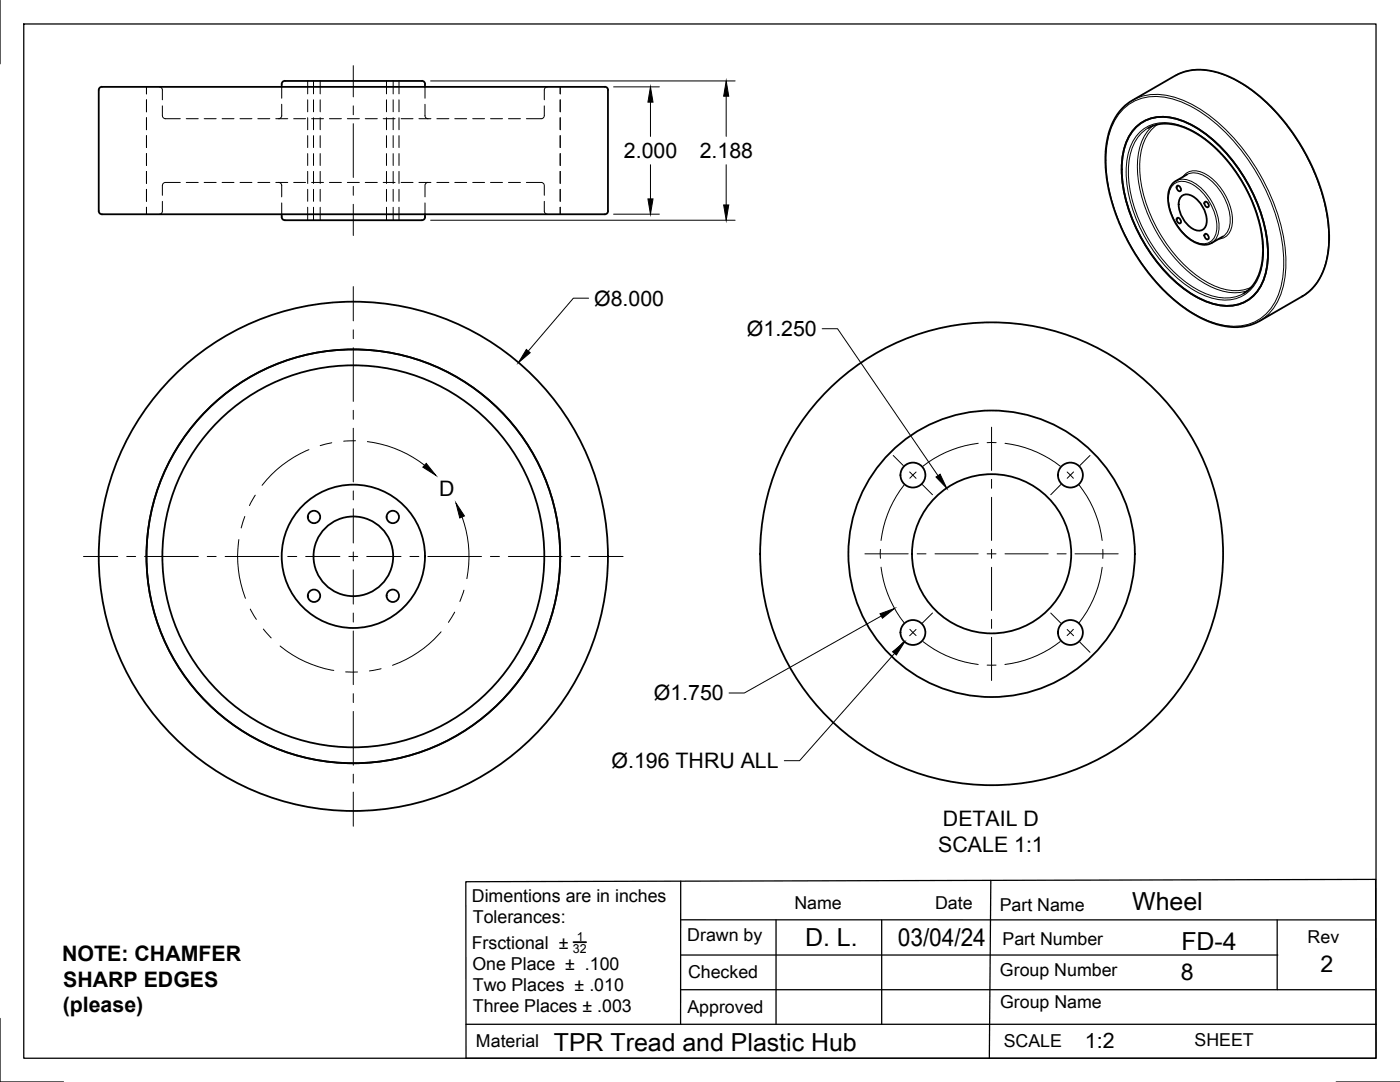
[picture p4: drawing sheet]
<svg xmlns="http://www.w3.org/2000/svg" width="279mm" height="216mm" viewBox="0 0 279 216" stroke-linecap="round" stroke-linejoin="round" font-family="sans-serif">
<!-- layer: Visible -->
<g fill="none" stroke="#000" stroke-width=".36">
<path d="M19.9 17.5l.4-.2h99.3a1.73 1.73 0 0 1 1.7 .4v24.4a1.06 1.06 0 0 1-1.3 .7h-98.1a3.4 3.4 0 0 1-2-.2l-.2-.5v-24.1zM56.9 16.2h27.3M56.9 16.1a.65 .65 0 0 0-.7 .7v.5M84.2 16.1a.65 .65 0 0 1 .6 .7v.5M224.1 21.5l1.4-1.2 9.7-5.5 1.2-.5 2.4-.4 1.9 .1 1.7 .3 3 1 3.5 2 3.9 3.2 2.3 2.3 1.7 2.1 3.3 4.8 2.4 5 1.2 3.1 .7 2.6 .4 2.2 .4 3.2 .1 2.1-.3 2.7-.4 2-.7 2-1 1.7-1.1 1.4-1.5 1.2-9.6 5.5-1.2 .5-2.5 .4-1.8-.1-1.7-.3-3-1.1-3.6-2-3.9-3.1-2.2-2.3-1.7-2.1-3.3-4.9-2.4-4.9-1.2-3.1-.7-2.6-.5-2.2-.4-3.2v-2.1l.2-2.7 .5-2 .7-2 1-1.8zM226.3 25.8a8.1 8.1 0 0 1 9.2-1.9 26.5 26.5 0 0 1 12.8 11.5 29 29 0 0 1 4.7 16.9 9.7 9.7 0 0 1-4.2 7.8 9.3 9.3 0 0 1-8.8-.3 29.4 29.4 0 0 1-13.2-14.1 25.9 25.9 0 0 1-2.6-15.2 10 10 0 0 1 2.1-4.7zM229.2 25.5l1.8-.7 2.3-.1 2.8 .6 2.8 1.4 2.4 1.7 2.6 2.4 1.9 2.3 2.5 3.9 1.5 3 1.5 4.3 .6 3.1 .2 2.8-.3 2.8-.7 2-.6 1.2-.7 1-1.6 1.4M234.9 37.1l.1-.1a.68 .68 0 0 1 .6 .5 .68 .68 0 0 1-.1 .7 .79 .79 0 0 1-.6-1.1zM235.8 39.1a2.51 2.51 0 0 1 3.3 .9 5.2 5.2 0 0 1 1.5 5.3 1.65 1.65 0 0 1-2.6 .4 6 6 0 0 1-2.7-5.6zM236.9 34.8l-2.4 1.4-.9 1-.4 1.1-.1 1 .2 2 .9 2.5 1.7 2.6 1.8 1.5 1.1 .6 1 .3a3 3 0 0 0 2-.3l2.2-1.3M56.2 42.8v.5a1.03 1.03 0 0 0 1.3 .6h25.6a1.62 1.62 0 0 0 1.7-.4v-.7M234.9 43.5l.1-.1a.68 .68 0 0 1 .6 .5 .68 .68 0 0 1-.1 .7 .79 .79 0 0 1-.6-1.1z"/>
<path d="M240.4 46.7l.2-.1a.68 .68 0 0 1 .6 .5 .68 .68 0 0 1-.2 .7 .79 .79 0 0 1-.6-1.1zM240.4 40.3l.2-.1a.68 .68 0 0 1 .6 .5 .68 .68 0 0 1-.2 .7 .79 .79 0 0 1-.6-1.1z"/>
<circle cx="182.2" cy="94.8" r="2.49"/>
<circle cx="213.6" cy="94.8" r="2.49"/>
<circle cx="62.7" cy="118.9" r="1.24"/>
<circle cx="62.7" cy="103.2" r="1.24"/>
<circle cx="70.5" cy="111" r="50.8"/>
<circle cx="70.5" cy="111" r="41.3"/>
<circle cx="70.5" cy="111" r="14.3"/>
<circle cx="70.5" cy="111" r="7.9"/>
<circle cx="70.5" cy="111" r="38.1"/>
<circle cx="78.4" cy="103.2" r="1.24"/>
<circle cx="78.4" cy="118.9" r="1.24"/>
<circle cx="197.9" cy="110.5" r="46.2"/>
<circle cx="197.9" cy="110.5" r="28.6"/>
<circle cx="197.9" cy="110.5" r="15.9"/>
<circle cx="182.2" cy="126.2" r="2.49"/>
<circle cx="213.6" cy="126.2" r="2.49"/>
</g>
<!-- layer: Hidden -->
<g fill="none" stroke="#000" stroke-width=".2">
<path d="M29.2 17.3v1.4M29.2 19.9v2.4M31.8 17.3l.1 .1a.62 .62 0 0 1 .5 .6v1.9M56.2 17.3v2.3M61.4 16.2v2.5M61.4 19.9v2.4M62.6 16.2v2.5M62.6 19.9v2.4M63.9 16.2v2.5M63.9 19.9v2.4M77.1 16.2v2.5M77.1 19.9v2.4"/>
<path d="M78.5 16.2v2.5M78.5 19.9v2.4M79.6 16.2v2.5M79.6 19.9v2.4M84.8 17.3v2.3M109.3 17.3l-.1 .1a.62 .62 0 0 0-.6 .6v1.9M111.8 17.3v1.4M111.8 19.9v2.4M29.2 23.5v2.4M29.2 27.1v2.3M29.2 30.6v2.4M29.2 34.2v2.4"/>
<path d="M29.2 37.8v2.4M32.4 21.1v2a.75 .75 0 0 0 1 .6h2.6M36 36.4h-3.1a.62 .62 0 0 0-.5 .6v2M37.2 36.4h2.4M37.2 23.7h2.4M40.7 36.4h2.4M40.7 23.7h2.4M44.3 36.4h2.4M44.3 23.7h2.4M47.9 36.4h2.4M47.9 23.7h2.4M51.5 36.4h2.3"/>
<path d="M51.5 23.7h2.3M55 36.4h2.4M55 23.7h2.4M55.6 36.4h.2l.4 .4v2.5M56.2 20.8v2.5l-.4 .4h-.2M58.6 36.4h2.4M58.6 23.7h2.4M61.4 23.5v2.4M61.4 27.1v2.3M61.4 30.6v2.4M61.4 34.2v2.4M61.4 37.8v2.4"/>
<path d="M62.2 36.4h2.4M62.2 23.7h2.4M62.6 23.5v2.4M62.6 27.1v2.3M62.6 30.6v2.4M62.6 34.2v2.4M62.6 37.8v2.4M63.9 23.5v2.4M63.9 27.1v2.3M63.9 30.6v2.4M63.9 34.2v2.4M63.9 37.8v2.4"/>
<path d="M65.7 36.4h2.4M65.7 23.7h2.4M69.3 36.4h2.4M69.3 23.7h2.4M72.9 36.4h2.4M72.9 23.7h2.4M76.5 36.4h2.3M76.5 23.7h2.3M77.1 23.5v2.4M77.1 27.1v2.3M77.1 30.6v2.4M77.1 34.2v2.4"/>
<path d="M77.1 37.8v2.4M78.5 23.5v2.4M78.5 27.1v2.3M78.5 30.6v2.4M78.5 34.2v2.4M78.5 37.8v2.4M79.6 23.5v2.4M79.6 27.1v2.3M79.6 30.6v2.4M79.6 34.2v2.4M79.6 37.8v2.4M80.1 36.4h2.3"/>
<path d="M80.1 23.7h2.3M83.6 36.4h2.4M83.6 23.7h2.4M84.8 20.8v2.5l.4 .4h.2M85.4 36.4h-.2l-.4 .4v2.5M87.2 36.4h2.4M87.2 23.7h2.4M90.8 36.4h2.3M90.8 23.7h2.3M94.3 36.4h2.4M94.3 23.7h2.4M97.9 36.4h2.4"/>
<path d="M97.9 23.7h2.4M101.5 36.4h2.4M101.5 23.7h2.4M105.1 36.4h3a.62 .62 0 0 1 .5 .6v2M108.6 21.1v2a.75 .75 0 0 1-1 .6h-2.5M111.8 23.5v2.4M111.8 27.1v2.3M111.8 30.6v2.4M111.8 34.2v2.4M111.8 37.8v2.4M29.2 41.4v1.4M32.4 40.2v1.9a.64 .64 0 0 1-.6 .7"/>
<path d="M56.2 40.5v2.3M61.4 41.4v2.5M62.6 41.4v2.5M63.9 41.4v2.5M77.1 41.4v2.5M78.5 41.4v2.5M79.6 41.4v2.5M84.8 40.5v2.3M108.6 40.2v1.9a.64 .64 0 0 0 .7 .7M111.8 41.4v1.4"/>
</g>
<!-- layer: Visible Narrow -->
<path d="M234.5 15.1a10.9 10.9 0 0 1 9.7-.2 32.4 32.4 0 0 1 14.5 12.9 37.6 37.6 0 0 1 6.5 19.7 14.9 14.9 0 0 1-3.2 10l-1 .9-1.1 .7M224.3 21.6a10.1 10.1 0 0 1 10.8-1.5 31.4 31.4 0 0 1 14.3 12.2 38 38 0 0 1 6.8 20.1 14.2 14.2 0 0 1-3.6 10.3 10.1 10.1 0 0 1-10.8 1.6 31.4 31.4 0 0 1-14.3-12.3 38 38 0 0 1-6.8-20 14.2 14.2 0 0 1 3.6-10.4zM226 20a10.9 10.9 0 0 1 9.6-.2 32.4 32.4 0 0 1 14.6 12.9 37.6 37.6 0 0 1 6.4 19.7 14.9 14.9 0 0 1-3.2 10l-.9 .9-1.2 .8M227.4 26.5a7.5 7.5 0 0 1 8.1-1.5 24.7 24.7 0 0 1 12.2 10.8 27.1 27.1 0 0 1 4.4 15.9 8.8 8.8 0 0 1-4.5 7.5 9.1 9.1 0 0 1-7.7-.4 27.5 27.5 0 0 1-12.4-13.3 24.2 24.2 0 0 1-2.4-14.4 9.1 9.1 0 0 1 2.3-4.6zM229.2 25.5a8.7 8.7 0 0 0-3.9 7.3 27.6 27.6 0 0 0 5.9 18 21.8 21.8 0 0 0 11.3 8.4 7.8 7.8 0 0 0 5.7-.6M230.1 25.1a10 10 0 0 0-3.1 8.1 29.8 29.8 0 0 0 13.4 23.4 10.5 10.5 0 0 0 8.6 1.4M231.1 24.8a8.8 8.8 0 0 0-3.6 7.2 28.4 28.4 0 0 0 8.1 20.1 17.8 17.8 0 0 0 9.8 5.8 7.3 7.3 0 0 0 4.4-.6M234.3 36.7a3.6 3.6 0 0 1 4.5 .7 10.4 10.4 0 0 1 4 8.7 2.69 2.69 0 0 1-3.9 2.3 10.1 10.1 0 0 1-5.6-9.7l.2-.8zM234.7 36.1a4.1 4.1 0 0 1 4.3 .9 10.9 10.9 0 0 1 4.2 9.1 3.2 3.2 0 0 1-1.4 2.4M236.1 35.3a2.94 2.94 0 0 1 3.8-.9 11.2 11.2 0 0 1 6 10.4 2.94 2.94 0 0 1-2.7 2.9M236.9 34.8a4.1 4.1 0 0 1 4.4 .9 10.9 10.9 0 0 1 4.2 9.1 3.2 3.2 0 0 1-1.5 2.4" fill="none" stroke="#000" stroke-width=".2"/>
<!-- layer: Titleblock -->
<path d="M93 175.9l181.5-.4 .1 35.7h-181.6zM135.8 175.8v28.6M197.7 175.7l-.3 35.5M135.8 190.6h119.2M135.8 197.5h138.6M135.8 183.5l138.6 .1M154.9 183.6v20.8M176 183.6v20.8M254.9 183.6v13.9M93 204.4h181.6" fill="none" stroke="#000" stroke-width=".25"/>
<path d="M114.4 188h2.6" fill="none" stroke="#000" stroke-width=".36"/>
<!-- layer: Border -->
<path d="M0 0v12.7M4.7 4.8h269.9v206.4h-269.9zM0 203.2v12.7h12.7M266.7 215.9h12.7" fill="none" stroke="#000" stroke-width=".25"/>
<!-- layer: FD_Dimensions -->
<path d="M85.9 16.2h60.8M122.4 17.3h9.2M144.9 19.2v8M129.8 20.4v6.8M129.8 32.9v6.8M144.9 32.9v8M85.9 43.9h60.8M117.5 59.5h-3.1l-9 10.5M122.4 42.7h9.2M164.1 65.6h3.1l20 29.3M175.9 122.9l-27.4 15.4h-3M178.5 130.4l-18.9 21.4h-3.1" fill="none" stroke="#000" stroke-width=".2"/>
<path d="M144.9 16.2l.5 3h-1zM129.8 17.3l.5 3.1h-1zM129.3 39.7h1l-.5 3zM144.4 40.9h1l-.5 3zM105.1 69.7l.7 .7-2.3 2zM186.8 95.2l.8-.6 1.3 2.8zM175.6 122.5l2.9-1.1-2.4 2zM178.1 130l2.4-1.9-1.6 2.6z" fill="#000" stroke="#000" stroke-width=".2"/>
<!-- layer: Smart Centers -->
<g fill="none" stroke="#000" stroke-width=".2">
<path d="M70.5 13.1v6.2M70.5 21.1v1.8M70.5 24.7v10.7M70.5 37.2v1.8M70.5 40.8v6.2M70.5 57.2v6.8M70.5 65.8v1.8M70.5 69.4v10.7M70.5 81.9v1.8M70.5 85.4v10.8M70.5 98v1.7M178.3 90.9l2 2"/>
<path d="M180.4 96.8a22.1 22.1 0 0 0-4.6 11M181.5 94.2l1.3 1.2M182.8 94.2l-1.2 1.2M184.1 96.7l2 2M195.2 88.5a22.4 22.4 0 0 0-11 4.5M197 88.3h1.8M197.9 85.2v8.7M197.9 95.7v1.7M197.9 99.2v8.6M200.6 88.5a22.4 22.4 0 0 1 11 4.5M211.7 96.7l-2 2M213 94.2l1.2 1.2"/>
<path d="M214.2 94.2l-1.2 1.2M215.4 96.8a22.1 22.1 0 0 1 4.6 11M217.5 90.9l-2 2M16.7 111h6.8M25.3 111h1.8M28.9 111h10.7M41.4 111h1.7M44.9 111h10.7M57.4 111h1.8M61 111h6.8M69.6 111h1.8M70.5 101.5v6.9"/>
<path d="M70.5 110.1v1.8M70.5 113.7v6.8M73.2 111h6.8M81.8 111h1.8M85.4 111h10.7M97.9 111h1.8M101.5 111h10.7M114 111h1.7M117.5 111h6.9M172.6 110.5h8.7M175.7 109.6v1.8M175.8 113.2a22.3 22.3 0 0 0 4.6 11"/>
<path d="M183 110.5h1.8M186.6 110.5h8.6M197 110.5h1.8M197.9 109.6v1.8M197.9 113.2v8.6M200.6 110.5h8.6M211 110.5h1.8M214.5 110.5h8.7M220 113.2a22.4 22.4 0 0 1-4.6 11M220.1 109.6v1.8M70.5 122.3v1.8M70.5 125.9v10.7"/>
<path d="M70.5 138.4v1.8M180.3 128.1l-2 2.1M181.6 125.6l1.2 1.2M182.8 125.6l-1.3 1.3M184.2 128a22.1 22.1 0 0 0 11 4.6M186.1 122.3l-2 2M197 132.7h1.8M197.9 123.6v1.8M197.9 127.2v8.6M209.7 122.3l2 2M211.6 128a22.3 22.3 0 0 1-11 4.6M213 125.6l1.2 1.3"/>
<path d="M214.2 125.6l-1.2 1.2M215.5 128.1l2 2.1M70.5 142v10.7M70.5 154.5v1.8M70.5 158.1v6.8"/>
</g>
<!-- layer: Detail Boundary -->
<g fill="none" stroke="#000" stroke-width=".2">
<path d="M50.9 98.8l-1.1 2.1M61.7 89.7a22.8 22.8 0 0 0-9.4 7.1M66.2 88.3l-2.3 .6M71 87.9l-2.4 .1M73.3 88.1a23.3 23.3 0 0 1 11.4 4.7M47.7 107.7a23.3 23.3 0 0 0 1.3 11.7M48.9 103.1l-.8 2.2M92.2 103.1a23.2 23.2 0 0 1 1 12.4M92.6 117.8l-.8 2.2M50 121.5l1.2 2.1M52.6 125.5l1.5 1.8M55.9 128.9a22.7 22.7 0 0 0 10.7 4.9"/>
<path d="M69 134.1h2.4M76.1 133.4l-2.4 .5M88 126.1a23.2 23.2 0 0 1-9.7 6.7M90.7 122.2l-1.2 2"/>
</g>
<path d="M85.1 92.5l1.9 2.4-2.6-1.7zM91 100.4l1.7 2.6-.9 .4z" fill="#000" stroke="#000" stroke-width=".2"/>
<g font-size="5">
<text x="226" y="181.6">Wheel</text>
<text x="160.7" y="188.8">D. L.</text>
<text x="179.2" y="188.8">03/04/24</text>
<text x="235.8" y="189.5">FD-4</text>
<text x="110.5" y="209.7">TPR Tread and Plastic Hub</text>
</g>
<g font-size="4.6">
<text x="235.6" y="195.6">8</text>
<text x="263.5" y="194">2</text>
</g>
<g font-size="4.3">
<text x="124.5" y="31.5">2.000</text>
<text x="139.6" y="31.5">2.188</text>
<text x="118.6" y="61">Ø8.000</text>
<text x="149.1" y="67.1">Ø1.250</text>
<text x="87.7" y="99">D</text>
<text x="130.5" y="139.7">Ø1.750</text>
<text x="122" y="153.2">Ø.196 THRU ALL</text>
<text x="188.2" y="164.9">DETAIL D</text>
<text x="187.3" y="170">SCALE 1:1</text>
<text x="12.4" y="191.7">NOTE: CHAMFER</text>
<text x="12.6" y="196.9">SHARP EDGES</text>
<text x="12.5" y="202">(please)</text>
<text x="216.5" y="209.2">1:2</text>
</g>
<g font-size="3.5">
<text x="94.2" y="180">Dimentions are in inches</text>
<text x="94.4" y="184.2">Tolerances:</text>
<text x="158.5" y="181.4">Name</text>
<text x="186.6" y="181.3">Date</text>
<text x="199.5" y="181.8">Part Name</text>
<text x="94.1" y="189.3">Frsctional ±</text>
<text x="137.2" y="187.7">Drawn by</text>
<text x="200.1" y="188.6">Part Number</text>
<text x="261" y="188.1">Rev</text>
<text x="94.3" y="193.5">One Place ± .100</text>
<text x="94.4" y="197.8">Two Places ± .010</text>
<text x="137.3" y="195.1">Checked</text>
<text x="199.6" y="194.7">Group Number</text>
<text x="94.4" y="202">Three Places ± .003</text>
<text x="137.2" y="202">Approved</text>
<text x="199.6" y="201.1">Group Name</text>
<text x="95" y="208.9">Material</text>
<text x="200.3" y="208.9">SCALE</text>
<text x="238.4" y="208.7">SHEET</text>
</g>
<g font-size="2.5">
<text x="114.3" y="190.1">32</text>
<text x="115.1" y="187.7">1</text>
</g>
</svg>
